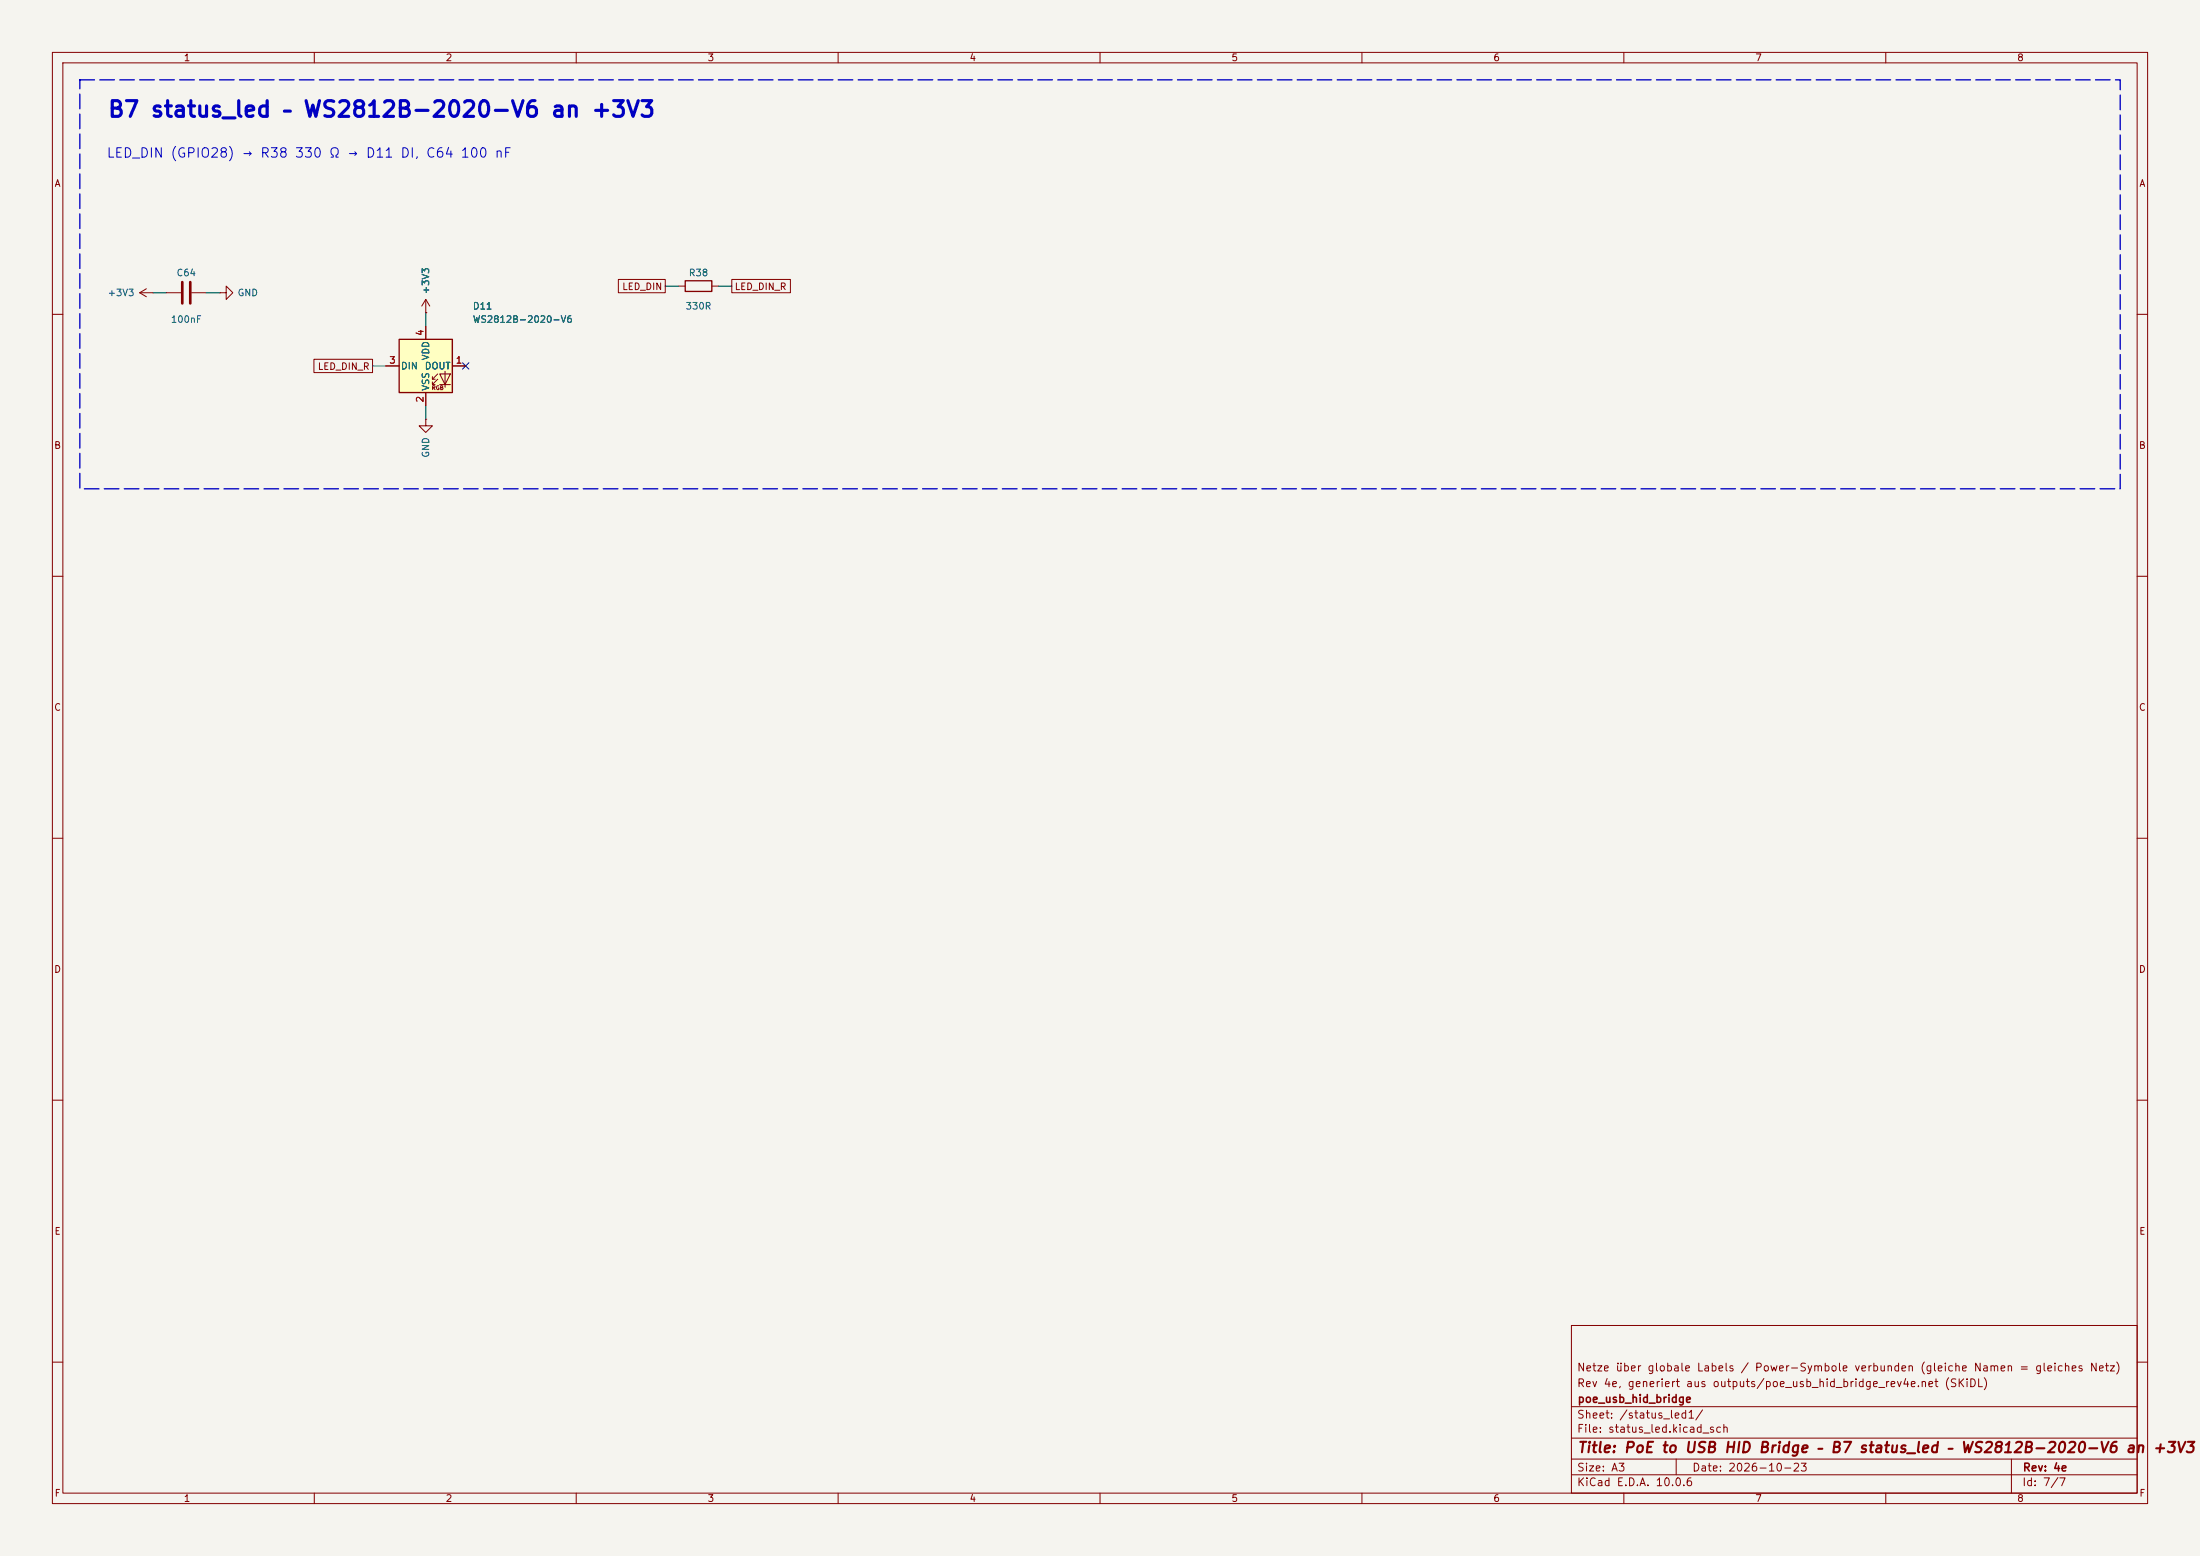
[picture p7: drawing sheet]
(kicad_sch
 (version 20250114)
 (generator "eeschema")
 (generator_version "9.0")
 (paper "A3")
 (title_block
  (title "PoE to USB HID Bridge – B7 status_led – WS2812B-2020-V6 an +3V3")
  (date "2026-10-23")
  (rev "4e")
  (company "poe_usb_hid_bridge")
  (comment 1 "Rev 4e, generiert aus outputs/poe_usb_hid_bridge_rev4e.net (SKiDL)")
  (comment 2 "Netze über globale Labels / Power-Symbole verbunden (gleiche Namen = gleiches Netz)"))
 (lib_symbols
  (symbol "Device:C"
   (pin_numbers (hide yes))
   (pin_names
    (offset 0.254)) (exclude_from_sim no) (in_bom yes) (on_board yes)
   (in_pos_files yes)
   (duplicate_pin_numbers_are_jumpers no)
   (property "Reference" "C" (at 0.635 2.54 0) (show_name no) (do_not_autoplace no) (effects (font (size 1.27 1.27)) (justify left)))
   (property "Value" "C" (at 0.635 -2.54 0) (show_name no) (do_not_autoplace no) (effects (font (size 1.27 1.27)) (justify left)))
   (property "Footprint" "" (at 0.9652 -3.81 0) (show_name no) (do_not_autoplace no) (hide yes) (effects (font (size 1.27 1.27))))
   (property "Datasheet" "" (at 0 0 0) (show_name no) (do_not_autoplace no) (hide yes) (effects (font (size 1.27 1.27))))
   (property "Description" "Unpolarized capacitor" (at 0 0 0) (show_name no) (do_not_autoplace no) (hide yes) (effects (font (size 1.27 1.27))))
   (symbol "C_0_1"
    (polyline (pts (xy -2.032 0.762) (xy 2.032 0.762)) (stroke (width 0.508) (type default)) (fill (type none)))
    (polyline (pts (xy -2.032 -0.762) (xy 2.032 -0.762)) (stroke (width 0.508) (type default)) (fill (type none))))
   (symbol "C_1_1"
    (pin passive line (at 0 3.81 270) (length 2.794) (name "" (effects (font (size 1.27 1.27)))) (number "1" (effects (font (size 1.27 1.27)))))
    (pin passive line (at 0 -3.81 90) (length 2.794) (name "" (effects (font (size 1.27 1.27)))) (number "2" (effects (font (size 1.27 1.27))))))
   (embedded_fonts no))
  (symbol "power:+3V3"
   (power global)
   (pin_numbers (hide yes))
   (pin_names
    (offset 0) (hide yes)) (exclude_from_sim no) (in_bom yes) (on_board yes)
   (in_pos_files yes)
   (duplicate_pin_numbers_are_jumpers no)
   (property "Reference" "#PWR" (at 0 -3.81 0) (show_name no) (do_not_autoplace no) (hide yes) (effects (font (size 1.27 1.27))))
   (property "Value" "+3V3" (at 0 3.556 0) (show_name no) (do_not_autoplace no) (effects (font (size 1.27 1.27))))
   (property "Footprint" "" (at 0 0 0) (show_name no) (do_not_autoplace no) (hide yes) (effects (font (size 1.27 1.27))))
   (property "Datasheet" "" (at 0 0 0) (show_name no) (do_not_autoplace no) (hide yes) (effects (font (size 1.27 1.27))))
   (property "Description" "Power symbol creates a global label with name \"+3V3\"" (at 0 0 0) (show_name no) (do_not_autoplace no) (hide yes) (effects (font (size 1.27 1.27))))
   (symbol "+3V3_0_1"
    (polyline (pts (xy -0.762 1.27) (xy 0 2.54)) (stroke (width 0) (type default)) (fill (type none)))
    (polyline (pts (xy 0 2.54) (xy 0.762 1.27)) (stroke (width 0) (type default)) (fill (type none)))
    (polyline (pts (xy 0 0) (xy 0 2.54)) (stroke (width 0) (type default)) (fill (type none))))
   (symbol "+3V3_1_1"
    (pin power_in line (at 0 0 90) (length 0) (name "" (effects (font (size 1.27 1.27)))) (number "1" (effects (font (size 1.27 1.27))))))
   (embedded_fonts no))
  (symbol "power:GND"
   (power global)
   (pin_numbers (hide yes))
   (pin_names
    (offset 0) (hide yes)) (exclude_from_sim no) (in_bom yes) (on_board yes)
   (in_pos_files yes)
   (duplicate_pin_numbers_are_jumpers no)
   (property "Reference" "#PWR" (at 0 -6.35 0) (show_name no) (do_not_autoplace no) (hide yes) (effects (font (size 1.27 1.27))))
   (property "Value" "GND" (at 0 -3.81 0) (show_name no) (do_not_autoplace no) (effects (font (size 1.27 1.27))))
   (property "Footprint" "" (at 0 0 0) (show_name no) (do_not_autoplace no) (hide yes) (effects (font (size 1.27 1.27))))
   (property "Datasheet" "" (at 0 0 0) (show_name no) (do_not_autoplace no) (hide yes) (effects (font (size 1.27 1.27))))
   (property "Description" "Power symbol creates a global label with name \"GND\" , ground" (at 0 0 0) (show_name no) (do_not_autoplace no) (hide yes) (effects (font (size 1.27 1.27))))
   (symbol "GND_0_1"
    (polyline (pts (xy 0 0) (xy 0 -1.27) (xy 1.27 -1.27) (xy 0 -2.54) (xy -1.27 -1.27) (xy 0 -1.27)) (stroke (width 0) (type default)) (fill (type none))))
   (symbol "GND_1_1"
    (pin power_in line (at 0 0 270) (length 0) (name "" (effects (font (size 1.27 1.27)))) (number "1" (effects (font (size 1.27 1.27))))))
   (embedded_fonts no))
  (symbol "LED:WS2812B-2020"
   (pin_names
    (offset 0.254)) (exclude_from_sim no) (in_bom yes) (on_board yes)
   (in_pos_files yes)
   (duplicate_pin_numbers_are_jumpers no)
   (property "Reference" "D" (at 5.08 5.715 0) (show_name no) (do_not_autoplace no) (effects (font (size 1.27 1.27)) (justify right bottom)))
   (property "Value" "WS2812B-2020" (at 1.27 -5.715 0) (show_name no) (do_not_autoplace no) (effects (font (size 1.27 1.27)) (justify left top)))
   (property "Footprint" "LED_SMD:LED_WS2812B-2020_PLCC4_2.0x2.0mm" (at 1.27 -7.62 0) (show_name no) (do_not_autoplace no) (hide yes) (effects (font (size 1.27 1.27)) (justify left top)))
   (property "Datasheet" "https://cdn-shop.adafruit.com/product-files/4684/4684_WS2812B-2020_V1.3_EN.pdf" (at 2.54 -9.525 0) (show_name no) (do_not_autoplace no) (hide yes) (effects (font (size 1.27 1.27)) (justify left top)))
   (property "Description" "RGB LED with integrated controller, 2.0 x 2.0 mm, 12 mA" (at 0 0 0) (show_name no) (do_not_autoplace no) (hide yes) (effects (font (size 1.27 1.27))))
   (symbol "WS2812B-2020_0_0"
    (text "RGB" (at 2.286 -4.191 0) (effects (font (size 0.762 0.762)))))
   (symbol "WS2812B-2020_0_1"
    (polyline (pts (xy 1.27 -2.54) (xy 1.778 -2.54)) (stroke (width 0) (type default)) (fill (type none)))
    (polyline (pts (xy 1.27 -3.556) (xy 1.778 -3.556)) (stroke (width 0) (type default)) (fill (type none)))
    (polyline (pts (xy 2.286 -1.524) (xy 1.27 -2.54) (xy 1.27 -2.032)) (stroke (width 0) (type default)) (fill (type none)))
    (polyline (pts (xy 2.286 -2.54) (xy 1.27 -3.556) (xy 1.27 -3.048)) (stroke (width 0) (type default)) (fill (type none)))
    (polyline (pts (xy 3.683 -1.016) (xy 3.683 -3.556) (xy 3.683 -4.064)) (stroke (width 0) (type default)) (fill (type none)))
    (polyline (pts (xy 4.699 -1.524) (xy 2.667 -1.524) (xy 3.683 -3.556) (xy 4.699 -1.524)) (stroke (width 0) (type default)) (fill (type none)))
    (polyline (pts (xy 4.699 -3.556) (xy 2.667 -3.556)) (stroke (width 0) (type default)) (fill (type none)))
    (rectangle (start 5.08 5.08) (end -5.08 -5.08) (stroke (width 0.254) (type default)) (fill (type background))))
   (symbol "WS2812B-2020_1_1"
    (pin output line (at 7.62 0 180) (length 2.54) (name "DOUT" (effects (font (size 1.27 1.27)))) (number "1" (effects (font (size 1.27 1.27)))))
    (pin power_in line (at 0 -7.62 90) (length 2.54) (name "VSS" (effects (font (size 1.27 1.27)))) (number "2" (effects (font (size 1.27 1.27)))))
    (pin input line (at -7.62 0 0) (length 2.54) (name "DIN" (effects (font (size 1.27 1.27)))) (number "3" (effects (font (size 1.27 1.27)))))
    (pin power_in line (at 0 7.62 270) (length 2.54) (name "VDD" (effects (font (size 1.27 1.27)))) (number "4" (effects (font (size 1.27 1.27))))))
   (embedded_fonts no))
  (symbol "Device:R"
   (pin_numbers (hide yes))
   (pin_names
    (offset 0)) (exclude_from_sim no) (in_bom yes) (on_board yes)
   (in_pos_files yes)
   (duplicate_pin_numbers_are_jumpers no)
   (property "Reference" "R" (at 2.032 0 90) (show_name no) (do_not_autoplace no) (effects (font (size 1.27 1.27))))
   (property "Value" "R" (at 0 0 90) (show_name no) (do_not_autoplace no) (effects (font (size 1.27 1.27))))
   (property "Footprint" "" (at -1.778 0 90) (show_name no) (do_not_autoplace no) (hide yes) (effects (font (size 1.27 1.27))))
   (property "Datasheet" "" (at 0 0 0) (show_name no) (do_not_autoplace no) (hide yes) (effects (font (size 1.27 1.27))))
   (property "Description" "Resistor" (at 0 0 0) (show_name no) (do_not_autoplace no) (hide yes) (effects (font (size 1.27 1.27))))
   (symbol "R_0_1"
    (rectangle (start -1.016 -2.54) (end 1.016 2.54) (stroke (width 0.254) (type default)) (fill (type none))))
   (symbol "R_1_1"
    (pin passive line (at 0 3.81 270) (length 1.27) (name "" (effects (font (size 1.27 1.27)))) (number "1" (effects (font (size 1.27 1.27)))))
    (pin passive line (at 0 -3.81 90) (length 1.27) (name "" (effects (font (size 1.27 1.27)))) (number "2" (effects (font (size 1.27 1.27))))))
   (embedded_fonts no)))
 (text "B7 status_led – WS2812B-2020-V6 an +3V3"
  (exclude_from_sim no)
  (at 20.32 22.86 0)
  (effects (font (size 3.0 3.0) (bold yes)) (justify left bottom)))
 (text "LED_DIN (GPIO28) → R38 330 Ω → D11 DI, C64 100 nF"
  (exclude_from_sim no)
  (at 20.32 30.48 0)
  (effects (font (size 1.8 1.8)) (justify left bottom)))
 (symbol
  (lib_id "Device:C")
  (at 35.56 55.88 90)
  (unit 1)
  (exclude_from_sim no)
  (in_bom yes)
  (on_board yes)
  (dnp no)
  (property "Reference" "C64" (at 35.56 52.07 90) (effects (font (size 1.27 1.27))))
  (property "Value" "100nF" (at 35.56 60.96 90) (effects (font (size 1.27 1.27))))
  (property "Footprint" "Capacitor_SMD:C_0402_1005Metric" (at 35.56 55.88 90) (effects (font (size 1.27 1.27)) (hide yes)))
  (property "Datasheet" "" (at 35.56 55.88 90) (effects (font (size 1.27 1.27)) (hide yes)))
  (property "Description" "" (at 35.56 55.88 90) (effects (font (size 1.27 1.27)) (hide yes)))
  (property "MPN" "CL05B104KO5NNNC" (at 35.56 55.88 90) (effects (font (size 1.27 1.27)) (hide yes)))
  (property "LCSC" "C1525" (at 35.56 55.88 90) (effects (font (size 1.27 1.27)) (hide yes)))
  (pin "1")
  (pin "2"))
 (wire
  (pts (xy 31.75 55.88) (xy 29.21 55.88))
  (stroke (width 0) (type default)))
 (symbol
  (lib_id "power:+3V3")
  (at 29.21 55.88 90)
  (unit 1)
  (exclude_from_sim no)
  (in_bom no)
  (on_board no)
  (dnp no)
  (property "Reference" "#PWR0104" (at 29.21 55.88 90) (effects (font (size 1.27 1.27)) (hide yes)))
  (property "Value" "+3V3" (at 23.12 55.88 90) (effects (font (size 1.27 1.27))))
  (property "Footprint" "" (at 29.21 55.88 90) (effects (font (size 1.27 1.27)) (hide yes)))
  (property "Datasheet" "" (at 29.21 55.88 90) (effects (font (size 1.27 1.27)) (hide yes)))
  (property "Description" "" (at 29.21 55.88 90) (effects (font (size 1.27 1.27)) (hide yes)))
  (pin "1"))
 (wire
  (pts (xy 39.37 55.88) (xy 41.91 55.88))
  (stroke (width 0) (type default)))
 (symbol
  (lib_id "power:GND")
  (at 41.91 55.88 90)
  (unit 1)
  (exclude_from_sim no)
  (in_bom no)
  (on_board no)
  (dnp no)
  (property "Reference" "#PWR0105" (at 41.91 55.88 90) (effects (font (size 1.27 1.27)) (hide yes)))
  (property "Value" "GND" (at 47.31 55.88 90) (effects (font (size 1.27 1.27))))
  (property "Footprint" "" (at 41.91 55.88 90) (effects (font (size 1.27 1.27)) (hide yes)))
  (property "Datasheet" "" (at 41.91 55.88 90) (effects (font (size 1.27 1.27)) (hide yes)))
  (property "Description" "" (at 41.91 55.88 90) (effects (font (size 1.27 1.27)) (hide yes)))
  (pin "1"))
 (symbol
  (lib_id "LED:WS2812B-2020")
  (at 81.28 69.85 0)
  (unit 1)
  (exclude_from_sim no)
  (in_bom yes)
  (on_board yes)
  (dnp no)
  (property "Reference" "D11" (at 90.17 58.42 0) (effects (font (size 1.27 1.27)) (justify left)))
  (property "Value" "WS2812B-2020-V6" (at 90.17 60.96 0) (effects (font (size 1.27 1.27)) (justify left)))
  (property "Footprint" "LED_SMD:LED_WS2812B-2020_PLCC4_2.0x2.0mm" (at 81.28 69.85 0) (effects (font (size 1.27 1.27)) (hide yes)))
  (property "Datasheet" "" (at 81.28 69.85 0) (effects (font (size 1.27 1.27)) (hide yes)))
  (property "Description" "" (at 81.28 69.85 0) (effects (font (size 1.27 1.27)) (hide yes)))
  (property "MPN" "Worldsemi WS2812B-2020-V6" (at 81.28 69.85 0) (effects (font (size 1.27 1.27)) (hide yes)))
  (property "LCSC" "C52917434" (at 81.28 69.85 0) (effects (font (size 1.27 1.27)) (hide yes)))
  (pin "1")
  (pin "2")
  (pin "3")
  (pin "4"))
 (no_connect
  (at 88.9 69.85))
 (wire
  (pts (xy 81.28 77.47) (xy 81.28 80.01))
  (stroke (width 0) (type default)))
 (symbol
  (lib_id "power:GND")
  (at 81.28 80.01 0)
  (unit 1)
  (exclude_from_sim no)
  (in_bom no)
  (on_board no)
  (dnp no)
  (property "Reference" "#PWR0106" (at 81.28 80.01 90) (effects (font (size 1.27 1.27)) (hide yes)))
  (property "Value" "GND" (at 81.28 85.41 90) (effects (font (size 1.27 1.27))))
  (property "Footprint" "" (at 81.28 80.01 90) (effects (font (size 1.27 1.27)) (hide yes)))
  (property "Datasheet" "" (at 81.28 80.01 90) (effects (font (size 1.27 1.27)) (hide yes)))
  (property "Description" "" (at 81.28 80.01 90) (effects (font (size 1.27 1.27)) (hide yes)))
  (pin "1"))
 (wire
  (pts (xy 73.66 69.85) (xy 71.12 69.85))
  (stroke (width 0) (type default)))
 (global_label "LED_DIN_R"
  (shape passive)
  (at 71.12 69.85 180)
  (fields_autoplaced yes)
  (effects (font (size 1.27 1.27)) (justify right))
  (property "Intersheetrefs" "${INTERSHEET_REFS}" (at 71.12 69.85 0) (effects (font (size 1.27 1.27)) (hide yes))))
 (wire
  (pts (xy 81.28 62.23) (xy 81.28 59.69))
  (stroke (width 0) (type default)))
 (symbol
  (lib_id "power:+3V3")
  (at 81.28 59.69 0)
  (unit 1)
  (exclude_from_sim no)
  (in_bom no)
  (on_board no)
  (dnp no)
  (property "Reference" "#PWR0107" (at 81.28 59.69 90) (effects (font (size 1.27 1.27)) (hide yes)))
  (property "Value" "+3V3" (at 81.28 53.6 90) (effects (font (size 1.27 1.27))))
  (property "Footprint" "" (at 81.28 59.69 90) (effects (font (size 1.27 1.27)) (hide yes)))
  (property "Datasheet" "" (at 81.28 59.69 90) (effects (font (size 1.27 1.27)) (hide yes)))
  (property "Description" "" (at 81.28 59.69 90) (effects (font (size 1.27 1.27)) (hide yes)))
  (pin "1"))
 (symbol
  (lib_id "Device:R")
  (at 133.35 54.61 90)
  (unit 1)
  (exclude_from_sim no)
  (in_bom yes)
  (on_board yes)
  (dnp no)
  (property "Reference" "R38" (at 133.35 52.07 90) (effects (font (size 1.27 1.27))))
  (property "Value" "330R" (at 133.35 58.42 90) (effects (font (size 1.27 1.27))))
  (property "Footprint" "Resistor_SMD:R_0402_1005Metric" (at 133.35 54.61 90) (effects (font (size 1.27 1.27)) (hide yes)))
  (property "Datasheet" "" (at 133.35 54.61 90) (effects (font (size 1.27 1.27)) (hide yes)))
  (property "Description" "Resistor" (at 133.35 54.61 90) (effects (font (size 1.27 1.27)) (hide yes)))
  (property "MPN" "0402WGF3300TCE" (at 133.35 54.61 90) (effects (font (size 1.27 1.27)) (hide yes)))
  (property "LCSC" "C25104" (at 133.35 54.61 90) (effects (font (size 1.27 1.27)) (hide yes)))
  (pin "1")
  (pin "2"))
 (wire
  (pts (xy 129.54 54.61) (xy 127 54.61))
  (stroke (width 0) (type default)))
 (global_label "LED_DIN"
  (shape passive)
  (at 127 54.61 180)
  (fields_autoplaced yes)
  (effects (font (size 1.27 1.27)) (justify right))
  (property "Intersheetrefs" "${INTERSHEET_REFS}" (at 127 54.61 0) (effects (font (size 1.27 1.27)) (hide yes))))
 (wire
  (pts (xy 137.16 54.61) (xy 139.7 54.61))
  (stroke (width 0) (type default)))
 (global_label "LED_DIN_R"
  (shape passive)
  (at 139.7 54.61 0)
  (fields_autoplaced yes)
  (effects (font (size 1.27 1.27)) (justify left))
  (property "Intersheetrefs" "${INTERSHEET_REFS}" (at 139.7 54.61 0) (effects (font (size 1.27 1.27)) (hide yes))))
 (rectangle
  (start 15.24 15.24)
  (end 404.76 93.3)
  (stroke (width 0.254) (type dash))
  (fill (type none))))
